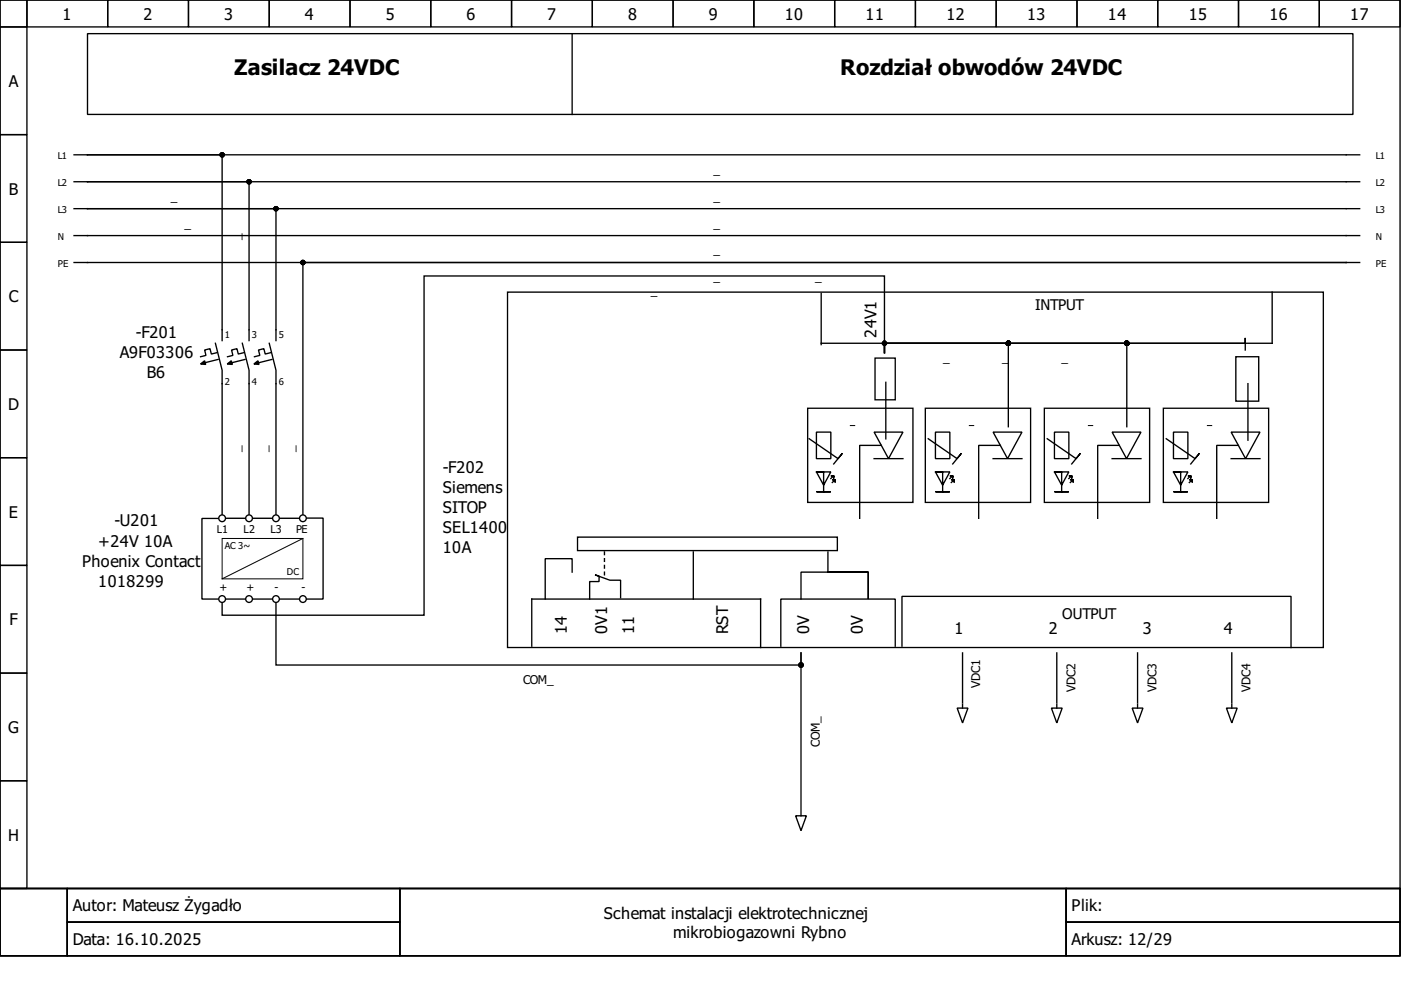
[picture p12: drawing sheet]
<svg xmlns="http://www.w3.org/2000/svg" width="297mm" height="210mm" viewBox="0 0 297 210" stroke-linecap="round" stroke-linejoin="round" font-family="sans-serif">
<g fill="none" stroke="#000" stroke-width=".29">
<path d="M0 0h296.8v188.4h-296.8zM0 0h5.7v5.7h-5.7zM5.7 0h17.1v5.7h-17.1zM22.8 0h17.2v5.7h-17.2zM40 0h17.1v5.7h-17.1zM57.1 0h17.1v5.7h-17.1zM74.2 0h17.1v5.7h-17.1zM91.3 0h17.2v5.7h-17.2zM108.5 0h17.1v5.7h-17.1zM125.6 0h17.1v5.7h-17.1zM142.7 0h17.1v5.7h-17.1zM159.8 0h17.2v5.7h-17.2z"/>
<path d="M177 0h17.1v5.7h-17.1zM194.1 0h17.1v5.7h-17.1zM211.2 0h17.1v5.7h-17.1zM228.3 0h17.2v5.7h-17.2zM245.5 0h17.1v5.7h-17.1zM262.6 0h17.1v5.7h-17.1zM279.7 0h17.1v5.7h-17.1zM0 5.7h5.7v22.8h-5.7zM18.6 7.1h268.3v17.2h-268.3zM121.3 7.1v17.2M0 28.5h5.7v22.9h-5.7zM15.7 38.5h2.9"/>
<path d="M15.7 32.8h2.9M18.6 32.8h28.5v39.4M18.6 38.5h269.7M18.6 32.8h269.7M18.6 38.5h34.2v33.7M0 51.4h5.7v22.8h-5.7zM15.7 49.9h272.6M15.7 44.2h2.9M18.6 44.2h269.7M18.6 44.2h39.9v28M285.4 55.7h2.9M285.4 55.7h-221.2v53.3"/>
<path d="M285.4 55.7h-269.7M0 74.2h5.7v22.8h-5.7zM45.7 72.8l1.4 5.7v30.5M46 74.8l-1.2 .3-.3-1.2-1.1 .3 .3 1.2-1.2 .2M46.2 76.2l-3.4 .9M51.4 72.8l1.4 5.7v30.5M51.7 74.8l-1.2 .3-.3-1.2-1.1 .3 .3 1.2-1.2 .2M51.9 76.2l-3.4 .9M57.1 72.8l1.4 5.7v30.5M57.4 74.8l-1.2 .3-.3-1.2-1.1 .3 .3 1.2-1.2 .2M57.7 76.2l-3.5 .9M107.6 61.9h173v75.4h-173z"/>
<path d="M174.1 62.2v10.9M185.5 75.9h4.3v8.9h-4.3zM187.5 74.8v-2.6v.6h51.4v17.7M187.5 74.8v-16.3h-97.6v71.9h-42.8v-2.5M187.5 74.8v-2.6v.6h26.3v17.7M262 75.6h4.9v9.5h-4.9zM264 74.2v-2.6v1.2h-76.5v-.6v2.6M269.7 61.9v10.9h-95.6M0 97h5.7v22.9h-5.7zM171.2 86.6h22.4v19.9h-22.4zM171.6 93l6.1 4.2 .9-1.1-1.8 2.3M173.1 91.6h3.1v5.6h-3.1z"/>
<path d="M185.3 91.6h6.1l-3 5.6zM185.3 97.2h6.1M186.9 94.4h-4.6v15.5M187.8 81.1v11.9M196.2 86.6h22.3v19.9h-22.3zM196.8 93l6.1 4.2 .9-1.1-1.8 2.3M198.3 91.6h3.1v5.6h-3.1zM210.6 91.6h6.1l-3.1 5.6zM210.6 97.2h6.1M212.1 94.4h-4.6v15.5M221.4 86.6h22.3v19.9h-22.3zM222 93l6.1 4.2 1-1.1-1.9 2.3"/>
<path d="M223.6 91.6h3v5.6h-3zM235.8 91.6h6.1l-3.1 5.6zM235.8 97.2h6.1M237.3 94.4h-4.6v15.5M246.7 86.6h22.3v19.9h-22.3zM247.3 93l6.1 4.2 .9-1.1-1.8 2.3M248.8 91.6h3.1v5.6h-3.1zM261 91.6h6.1l-3 5.6zM261 97.2h6.1M262.6 94.4h-4.6v15.5M264.6 81.3v12M0 119.9h5.7v22.8h-5.7z"/>
<path d="M46.2 109.9h-3.4v17.1h3.4M48 109.9h3.9M53.7 109.9h4M59.4 109.9h4M65.1 109.8h3.4v17.2h-3.4M122.4 113.9h55.1v2.8h-55.1zM128.2 117v.6M128.2 118.5v.5M128.2 119.9v.5M147 117v10M173.1 100.1h3.1l-1.6 2.8-1.5-2.8h1.5v4.2h1.6h-3.1h1.5M175.5 117v4.3h8.6v5.7v-5.7h-14.3v5.7"/>
<path d="M176.8 100.9h-.6h.6v.6v-.6l-.6 .6M177.1 101.7h-.6h.6v.6v-.6l-.6 .6M198.3 100.1h3.1l-1.5 2.8-1.6-2.8h1.6v4.2h1.5h-3.1h1.6M202 100.9h-.6h.6v.6v-.6l-.6 .6M202.3 101.7h-.6h.6v.6v-.6l-.6 .6M223.6 100.1h3l-1.5 2.8-1.5-2.8h1.5v4.2h1.5h-3h1.5M227.2 100.9h-.6h.6v.6v-.6l-.6 .6M227.5 101.7h-.6h.6v.6v-.6l-.6 .6M248.8 100.1h3.1l-1.6 2.8-1.5-2.8h1.5v4.2h1.6h-3.1h1.5M252.5 100.9h-.6h.6v.6v-.6l-.6 .6M252.8 101.7h-.6h.6v.6v-.6l-.6 .6M48 127h3.9"/>
<path d="M53.7 127h4M58.5 127.9v13.1h111.3v-2.6v33.4M59.4 127h4M112.7 137v-10h48.6v10.3M121.3 121.3v-2.8h-5.7v8.5M128.2 121.3v.6M131.6 126.7v-3.7h-2.3l-3.1-1.1 .8 .3v1.1h-2v3.7M165.5 137v-10h24.3v10M191.2 137v-10.6h82.5v10.9M204.1 138.4v10.6M224.1 138.4v10.6M241.2 138.4v10.6"/>
<path d="M261.2 138.4v10.6M0 142.7h5.7v22.8h-5.7zM202.9 150.1h2.3l-1.1 3.2zM204.1 149.3v.8M222.9 150.1h2.3l-1.1 3.2zM224.1 149.3v.8M240 150.1h2.3l-1.1 3.2zM241.2 149.3v.8M260 150.1h2.3l-1.1 3.2zM261.2 149.3v.8M0 165.5h5.7v22.9h-5.7zM168.7 173h2.3l-1.2 3.1z"/>
<path d="M169.8 172.1v.9M0 188.4h296.8v14.3h-296.8zM0 188.4h14.3v14.3h-14.3zM14.3 188.4h70.5v7.1h-70.5zM14.3 195.5h70.5v7.2h-70.5zM84.8 188.4h141.3v14.3h-141.3zM226.1 188.4h70.7v7.1h-70.7zM226.1 195.5h70.7v7.2h-70.7z"/>
<circle cx="47.1" cy="109.9" r=".71"/>
<circle cx="52.8" cy="109.9" r=".71"/>
<circle cx="58.5" cy="109.9" r=".71"/>
<circle cx="64.2" cy="109.9" r=".71"/>
<circle cx="47.1" cy="127" r=".71"/>
<circle cx="52.8" cy="127" r=".71"/>
<circle cx="58.5" cy="127" r=".71"/>
<circle cx="64.2" cy="127" r=".71"/>
</g>
<g fill="#000" stroke="#000" stroke-width=".29">
<path d="M42.5 77.2l.9-.7 .2 .8zM48.2 77.2l.8-.7 .3 .8zM53.8 77.2l.9-.7 .2 .8z"/>
<circle cx="47.1" cy="32.8" r=".43"/>
<circle cx="52.8" cy="38.5" r=".43"/>
<circle cx="58.5" cy="44.2" r=".43"/>
<circle cx="64.2" cy="55.7" r=".43"/>
<circle cx="187.5" cy="72.8" r=".43"/>
<circle cx="213.8" cy="72.8" r=".43"/>
<circle cx="238.9" cy="72.8" r=".43"/>
<circle cx="169.8" cy="141" r=".43"/>
</g>
<path d="M180.3 90.2h.9M205.5 90.2h.9M230.8 90.2h.9M256 90.2h.9M47.1 114.2h17.1v8.5h-17.1zM64.2 114.2l-17.1 8.5" fill="none" stroke="#000" stroke-width=".21"/>
<g font-size="4.6">
<text x="49.7" y="16">Zasilacz 24VDC</text>
<text x="178.1" y="16">Rozdział obwodów 24VDC</text>
</g>
<g font-size="3.4">
<text x="13.3" y="4.1">1</text>
<text x="30.4" y="4.1">2</text>
<text x="47.5" y="4.1">3</text>
<text x="64.6" y="4.1">4</text>
<text x="81.8" y="4.1">5</text>
<text x="98.9" y="4.1">6</text>
<text x="116" y="4.1">7</text>
<text x="133.2" y="4.1">8</text>
<text x="150.3" y="4.1">9</text>
<text x="166.4" y="4.1">10</text>
<text x="183.5" y="4.1">11</text>
<text x="200.7" y="4.1">12</text>
<text x="217.8" y="4.1">13</text>
<text x="234.9" y="4.1">14</text>
<text x="252" y="4.1">15</text>
<text x="269.2" y="4.1">16</text>
<text x="286.3" y="4.1">17</text>
<text x="1.9" y="18.4">A</text>
<text x="1.9" y="41.2">B</text>
<text x="1.9" y="64.1">C</text>
<text x="28.8" y="71.6">-F201</text>
<text x="185.8" y="71.6" transform="rotate(-90 185.8 71.6)">24V1</text>
<text x="25.4" y="75.9">A9F03306</text>
<text x="31.1" y="80.2">B6</text>
<text x="1.7" y="86.9">D</text>
<text x="93.9" y="100.2">-F202</text>
<text x="93.9" y="104.5">Siemens</text>
<text x="1.9" y="109.7">E</text>
<text x="24.3" y="111.6">-U201</text>
<text x="93.9" y="108.7">SITOP</text>
<text x="93.9" y="113">SEL1400</text>
<text x="20.8" y="115.9">+24V 10A</text>
<text x="93.9" y="117.3">10A</text>
<text x="17.4" y="120.2">Phoenix Contact</text>
<text x="20.8" y="124.4">1018299</text>
<text x="2" y="132.6">F</text>
<text x="120.2" y="134.4" transform="rotate(-90 120.2 134.4)">14</text>
<text x="128.7" y="134.4" transform="rotate(-90 128.7 134.4)">0V1</text>
<text x="134.4" y="134.4" transform="rotate(-90 134.4 134.4)">11</text>
<text x="154.4" y="134.4" transform="rotate(-90 154.4 134.4)">RST</text>
<text x="171.5" y="134.4" transform="rotate(-90 171.5 134.4)">0V</text>
<text x="183" y="134.4" transform="rotate(-90 183 134.4)">0V</text>
<text x="202.4" y="134.4">1</text>
<text x="222.3" y="134.4">2</text>
<text x="242.3" y="134.4">3</text>
<text x="259.5" y="134.4">4</text>
<text x="1.7" y="155.4">G</text>
<text x="1.7" y="178.2">H</text>
<text x="15.4" y="193.2">Autor: Mateusz Żygadło</text>
<text x="128" y="194.8">Schemat instalacji elektrotechnicznej</text>
<text x="227.2" y="193.2">Plik:</text>
<text x="15.4" y="200.4">Data: 16.10.2025</text>
<text x="142.7" y="198.8">mikrobiogazowni Rybno</text>
<text x="227.2" y="200.4">Arkusz: 12/29</text>
</g>
<g font-size="3.1">
<text x="219.5" y="65.6">INTPUT</text>
<text x="225.2" y="131.3">OUTPUT</text>
</g>
<g font-size="2.6">
<text x="151.3" y="36.8">_</text>
<text x="36.2" y="42.5">_</text>
<text x="151.3" y="42.5">_</text>
<text x="39.1" y="48.2">_</text>
<text x="51.1" y="50.8" transform="rotate(-90 51.1 50.8)">_</text>
<text x="151.3" y="48.2">_</text>
<text x="151.3" y="53.9">_</text>
<text x="151.3" y="59.7">_</text>
<text x="172.8" y="59.7">_</text>
<text x="138" y="62.5">_</text>
<text x="199.9" y="76.8">_</text>
<text x="212.5" y="76.8">_</text>
<text x="225.1" y="76.8">_</text>
<text x="51.1" y="95.9" transform="rotate(-90 51.1 95.9)">_</text>
<text x="56.8" y="95.9" transform="rotate(-90 56.8 95.9)">_</text>
<text x="62.5" y="95.9" transform="rotate(-90 62.5 95.9)">_</text>
<text x="110.9" y="145">COM_</text>
<text x="207.8" y="145.9" transform="rotate(-90 207.8 145.9)">VDC1</text>
<text x="228.1" y="146.7" transform="rotate(-90 228.1 146.7)">VDC2</text>
<text x="245.2" y="146.7" transform="rotate(-90 245.2 146.7)">VDC3</text>
<text x="265.2" y="146.7" transform="rotate(-90 265.2 146.7)">VDC4</text>
<text x="173.8" y="158.4" transform="rotate(-90 173.8 158.4)">COM_</text>
</g>
<g font-size="2.3">
<text x="46" y="113">L1</text>
<text x="51.7" y="113">L2</text>
<text x="57.4" y="113">L3</text>
<text x="62.8" y="113">PE</text>
<text x="46.5" y="125.3">+</text>
<text x="52.2" y="125.3">+</text>
<text x="58.2" y="125.3">-</text>
<text x="63.9" y="125.3">-</text>
</g>
<g font-size="2">
<text x="12.3" y="33.7">L1</text>
<text x="291.7" y="33.7">L1</text>
<text x="12.3" y="39.4">L2</text>
<text x="291.7" y="39.4">L2</text>
<text x="12.3" y="45.1">L3</text>
<text x="291.7" y="45.1">L3</text>
<text x="12.3" y="50.8">N</text>
<text x="291.7" y="50.8">N</text>
<text x="12.3" y="56.5">PE</text>
<text x="291.7" y="56.5">PE</text>
<text x="47.7" y="71.6">1</text>
<text x="53.4" y="71.6">3</text>
<text x="59.1" y="71.6">5</text>
<text x="47.7" y="81.6">2</text>
<text x="53.4" y="81.6">4</text>
<text x="59.1" y="81.6">6</text>
<text x="47.7" y="116.5">AC 3~</text>
<text x="60.8" y="121.9">DC</text>
</g>
</svg>
